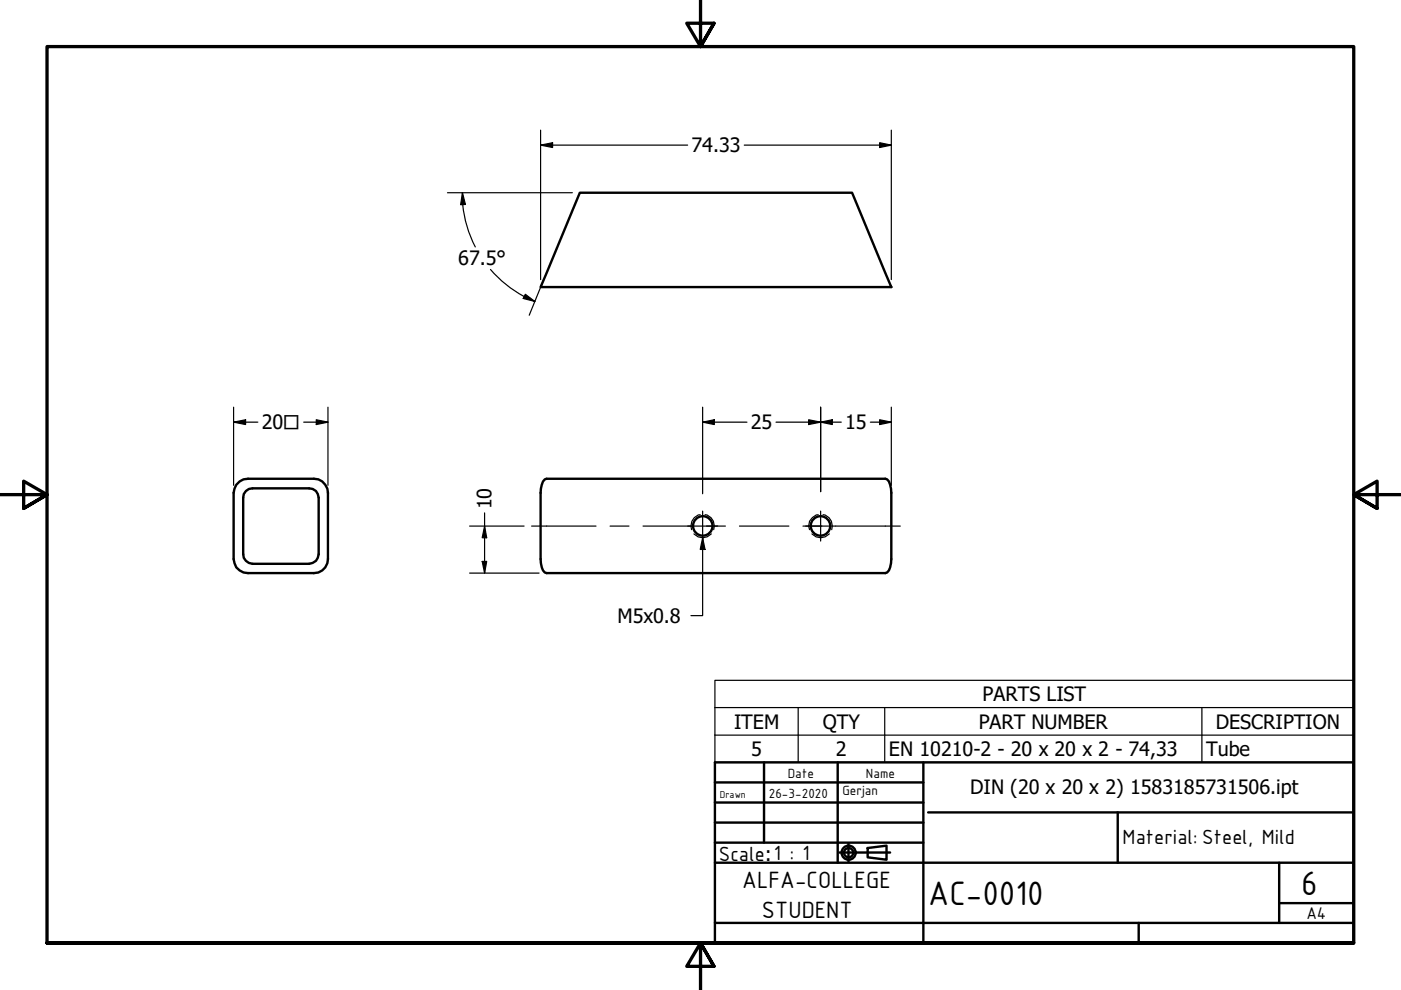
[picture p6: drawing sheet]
<svg xmlns="http://www.w3.org/2000/svg" width="297mm" height="210mm" viewBox="0 0 297 210" stroke-linecap="round" stroke-linejoin="round" font-family="sans-serif">
<!-- layer: Hidden Narrow (ANSI) -->
<path d="M147.1 113.2a2.47 2.47 0 0 0 3.7 0M148.5 109.1a2.37 2.37 0 0 0-1.9 3.2M149.5 109.1a2.37 2.37 0 0 1 1.8 3.2M172.1 113.2a2.47 2.47 0 0 0 3.7 0M173.5 109.1a2.37 2.37 0 0 0-1.9 3.2M174.5 109.1a2.37 2.37 0 0 1 1.8 3.2" fill="none" stroke="#000" stroke-width=".25"/>
<!-- layer: Visible (ANSI) -->
<g fill="none" stroke="#000" stroke-width=".51">
<path d="M122.9 40.9h57.8l8.3 20h-74.4zM50.8 102.1l.8-.5 1-.1h13.9a2.95 2.95 0 0 1 3 3v14a2.95 2.95 0 0 1-3 3h-13.9a3 3 0 0 1-3.1-3v-14l.6-1.7zM52.1 104.1l.7-.4 .7-.2h12a1.95 1.95 0 0 1 2.1 2v12a2.06 2.06 0 0 1-2.1 2h-12a2.06 2.06 0 0 1-1.9-2v-12l.1-.8zM115.5 101.6l.4-.1h71.8l.4 .1a4.2 4.2 0 0 1 .9 2.9v14a3.9 3.9 0 0 1-.9 2.9l-.4 .1h-71.8a2.02 2.02 0 0 1-1.2-2.1l-.1-14.9a4.2 4.2 0 0 1 .9-2.9z"/>
<circle cx="149" cy="111.5" r="2.06"/>
<circle cx="174" cy="111.5" r="2.06"/>
</g>
<!-- layer: Symbol (ANSI) -->
<path d="M149 114l.5 2.5h-1zM149 114v16.5h-2.5M151.6 150v-5.8h135.4v5.8M151.6 150h135.4v5.9M151.6 150v11.6h135.4v-5.7M151.6 155.9h135.4M169.2 150v11.6M187.6 150v11.6M254.8 150v11.6" fill="none" stroke="#000" stroke-width=".25"/>
<!-- layer: Border (ISO) -->
<path d="M148.5 -.1v10l-2.9-5h5.8l-2.9 5 2.9-5M0 104.9h10l-5-2.9v5.8l5-2.9-5 2.9M297 104.9h-10l5-2.9v5.8l-5-2.9 5 2.9M10 199.9v-190h277v190h-277h277M151.4 204.9l-2.9-5 2.9 5h-5.8l2.9-5v10" fill="none" stroke="#000" stroke-width=".7"/>
<!-- layer: Title (ANSI) -->
<path d="M196.8 172.2h90.2M237 172.2v10.7" fill="none" stroke="#000" stroke-width=".51"/>
<!-- layer: Title (ISO) -->
<g fill="none" stroke="#000" stroke-width=".51">
<path d="M151.6 161.6h135.4v38.3h-135.4zM151.6 165.9h44.2M151.6 170.2h44.2M151.6 174.4h44.2M151.6 178.7h44.2M162 161.6v17.1M177.6 161.6v21.3M179.9 178.9v3.8M184 179.8l4-.5v3l-4-.5zM195.8 161.6v38.3M151.6 195.7h135.4M151.6 182.9h135.4"/>
<path d="M178 180.8h10.7M241.4 195.7v4.2M271.2 191.5h15.8M271.2 182.9v12.8"/>
<circle cx="179.9" cy="180.8" r="1.49"/>
<circle cx="179.9" cy="180.8" r=".98"/>
</g>
<!-- layer: Center Mark (ANSI) -->
<path d="M145.8 111.5h6.3M149 108.4v6.3M170.8 111.5h6.4M174 108.4v6.3" fill="none" stroke="#000" stroke-width=".25"/>
<!-- layer: Centerline (ANSI) -->
<path d="M112.7 111.5h13.7M129.3 111.5h4M136.3 111.5h10.5M149.8 111.5h4M156.8 111.5h10.5M170.2 111.5h4M177.2 111.5h13.7" fill="none" stroke="#000" stroke-width=".25"/>
<!-- layer: Dimension (ANSI) -->
<g fill="none" stroke="#000" stroke-width=".25">
<path d="M114.6 30.8l2.6-.5v1zM114.6 30.8h31.2M114.6 27.6v31.7M157.8 30.8h31.2M186.5 30.3l2.5 .5-2.5 .5zM189 27.6v31.7M94.9 40.9h26.4M98 40.9l.7 2.4-1 .1zM98 40.9l.2 2.5M98.1 43.4a24.9 24.9 0 0 0 2.7 9M104 57.1a24.9 24.9 0 0 0 7.1 5.7M115.3 59.3l-3.1 7.5"/>
<path d="M111.1 62.8l2.3 1.1M111.4 62.4l2 1.5-2.5-.6zM49.5 89.5l2.6-.5v1zM49.5 89.5h5.2M49.5 86.3v16.6M64.4 89.5h5.1M67.1 89l2.4 .5-2.4 .5zM69.5 86.3v16.6M149 89.5l2.4-.5v1zM149 89.5h9.4M149 86.3v18.4M164.5 89.5h13.9"/>
<path d="M171.4 89l2.6 .5-2.6 .5zM174 89.5l2.5-.5v1zM174 86.3v17.9M184.5 89.5h4.5M186.5 89l2.5 .5-2.5 .5zM189 86.3v16.6M99.6 111.5h11.5M102.2 119h1l-.5 2.5zM102.7 111.5l.5 2.5h-1zM102.7 108.7v12.8M99.6 121.5h14.7"/>
</g>
<g fill="#000">
<path d="M114.6 30.8l2.6-.5v1z" fill-rule="evenodd"/>
<path d="M186.5 30.3l2.5 .5-2.5 .5z" fill-rule="evenodd"/>
<path d="M98 40.9l.7 2.4-1 .1z" fill-rule="evenodd"/>
<path d="M111.4 62.4l2 1.5-2.5-.6z" fill-rule="evenodd"/>
<path d="M49.5 89.5l2.6-.5v1z" fill-rule="evenodd"/>
<path d="M67.1 89l2.4 .5-2.4 .5z" fill-rule="evenodd"/>
<path d="M149 89.5l2.4-.5v1z" fill-rule="evenodd"/>
<path d="M171.4 89l2.6 .5-2.6 .5z" fill-rule="evenodd"/>
<path d="M174 89.5l2.5-.5v1z" fill-rule="evenodd"/>
<path d="M186.5 89l2.5 .5-2.5 .5z" fill-rule="evenodd"/>
<path d="M102.2 119h1l-.5 2.5z" fill-rule="evenodd"/>
<path d="M102.7 111.5l.5 2.5h-1z" fill-rule="evenodd"/>
</g>
<!-- layer: Symbol (ANSI) -->
<path d="M149 114l.5 2.5h-1z" fill-rule="evenodd" fill="#000"/>
<g font-size="7.7">
<text x="196.8" y="191.8">AC-0010</text>
<text x="275.8" y="189.7">6</text>
</g>
<g font-size="5.4">
<text x="157.4" y="188.4">ALFA-COLLEGE</text>
<text x="161.5" y="194.6">STUDENT</text>
</g>
<g font-size="4.7">
<text x="238" y="179">Material: Steel, Mild</text>
<text x="152.4" y="182.5">Scale</text>
</g>
<g font-size="4.2">
<text x="146.6" y="32.3">74.33</text>
<text x="97.2" y="56.2">67.5°</text>
<text x="55.5" y="91">20□</text>
<text x="159.2" y="91">25</text>
<text x="179.2" y="91">15</text>
<text x="104.2" y="108" transform="rotate(-90 104.2 108)">10</text>
<text x="130.9" y="132.1">M5x0.8</text>
<text x="208.3" y="148.7">PARTS LIST</text>
<text x="155.6" y="154.5">ITEM</text>
<text x="174.4" y="154.5">QTY</text>
<text x="207.5" y="154.5">PART NUMBER</text>
<text x="257.8" y="154.5">DESCRIPTION</text>
<text x="159.3" y="160.2">5</text>
<text x="177.2" y="160.3">2</text>
<text x="188.5" y="160.3">EN 10210-2 - 20 x 20 x 2 - 74,33</text>
<text x="255.7" y="160.4">Tube</text>
<text x="205.7" y="168.4">DIN (20 x 20 x 2) 1583185731506.ipt</text>
<text x="162.2" y="182.5">:1 : 1</text>
</g>
<text font-size="3.9" x="277" y="194.9">A4</text>
<g font-size="3">
<text x="167" y="164.9">Date</text>
<text x="183.6" y="164.9">Name</text>
<text x="163" y="169.1">26-3-2020</text>
<text x="178.6" y="168.6">Gerjan</text>
</g>
<text font-size="2.3" x="152.6" y="169.1">Drawn</text>
</svg>
